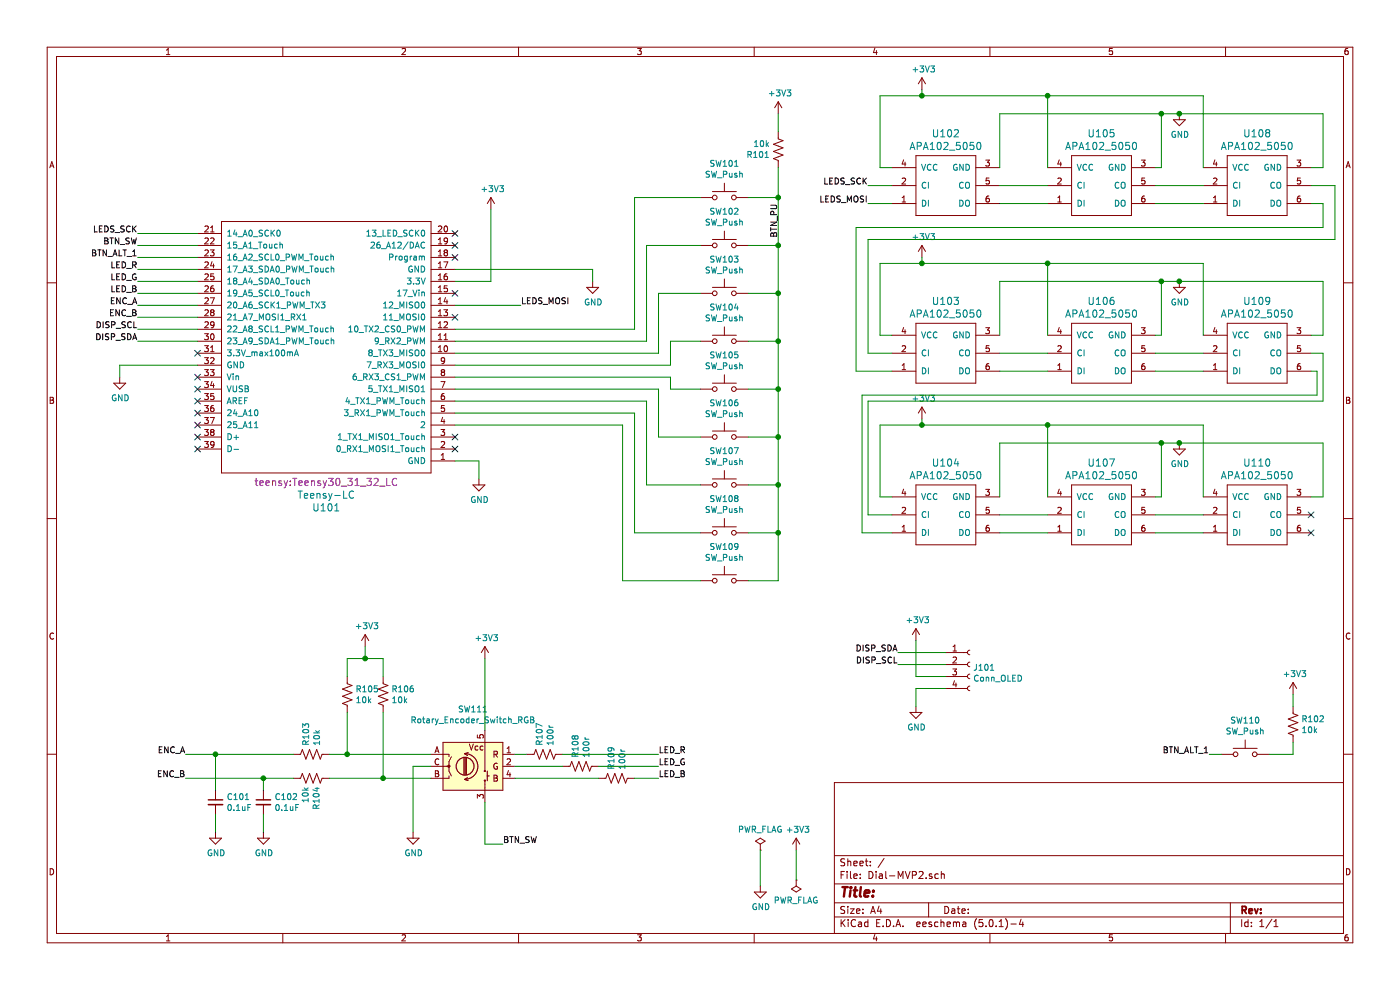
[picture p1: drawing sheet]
EESchema Schematic File Version 4
LIBS:Dial-MVP2-cache
EELAYER 26 0
EELAYER END
$Descr A4 11693 8268
encoding utf-8
Sheet 1 1
Title ""
Date ""
Rev ""
Comp ""
Comment1 ""
Comment2 ""
Comment3 ""
Comment4 ""
$EndDescr
$Comp
L teensy:Teensy-LC U101
U 1 1
P 2750 2900
F 0 "U101" H 2775 4243 60  0000 C CNN
F 1 "Teensy-LC" H 2775 4137 60  0000 C CNN
F 2 "teensy:Teensy30_31_32_LC" H 2775 4031 60  0000 C CNN
F 3 "" H 2750 2350 60  0000 C CNN
	1    2750 2900
	-1   0    0    1   
$EndComp
NoConn ~ 1650 3750
NoConn ~ 1650 3650
$Comp
L Switch:SW_Push SW101
U 1 1
P 6050 1650
F 0 "SW101" H 6050 1935 50  0000 C CNN
F 1 "SW_Push" H 6050 1844 50  0000 C CNN
F 2 "Button_Switch_Keyboard:SW_Cherry_MX1A_1.00u_PCB" H 6050 1850 50  0001 C CNN
F 3 "" H 6050 1850 50  0001 C CNN
	1    6050 1650
	1    0    0    -1  
$EndComp
$Comp
L power:+3V3 #PWR0105
U 1 1
P 6500 950
F 0 "#PWR0105" H 6500 800 50  0001 C CNN
F 1 "+3V3" H 6515 1123 50  0000 C CNN
F 2 "" H 6500 950 50  0001 C CNN
F 3 "" H 6500 950 50  0001 C CNN
	1    6500 950 
	1    0    0    -1  
$EndComp
$Comp
L Device:R_US R101
U 1 1
P 6500 1250
F 0 "R101" H 6568 1296 50  0000 L CNN
F 1 "10k" H 6568 1205 50  0000 L CNN
F 2 "Resistor_SMD:R_0805_2012Metric_Pad1.15x1.40mm_HandSolder" V 6540 1240 50  0001 C CNN
F 3 "~" H 6500 1250 50  0001 C CNN
	1    6500 1250
	-1   0    0    1   
$EndComp
Wire Wire Line
	6500 950  6500 1100
Wire Wire Line
	6500 1400 6500 1650
Wire Wire Line
	6500 1650 6250 1650
$Comp
L Switch:SW_Push SW102
U 1 1
P 6050 2050
F 0 "SW102" H 6050 2335 50  0000 C CNN
F 1 "SW_Push" H 6050 2244 50  0000 C CNN
F 2 "Button_Switch_Keyboard:SW_Cherry_MX1A_1.00u_PCB" H 6050 2250 50  0001 C CNN
F 3 "" H 6050 2250 50  0001 C CNN
	1    6050 2050
	1    0    0    -1  
$EndComp
$Comp
L Switch:SW_Push SW103
U 1 1
P 6050 2450
F 0 "SW103" H 6050 2735 50  0000 C CNN
F 1 "SW_Push" H 6050 2644 50  0000 C CNN
F 2 "Button_Switch_Keyboard:SW_Cherry_MX1A_1.00u_PCB" H 6050 2650 50  0001 C CNN
F 3 "" H 6050 2650 50  0001 C CNN
	1    6050 2450
	1    0    0    -1  
$EndComp
$Comp
L Switch:SW_Push SW104
U 1 1
P 6050 2850
F 0 "SW104" H 6050 3135 50  0000 C CNN
F 1 "SW_Push" H 6050 3044 50  0000 C CNN
F 2 "Button_Switch_Keyboard:SW_Cherry_MX1A_1.00u_PCB" H 6050 3050 50  0001 C CNN
F 3 "" H 6050 3050 50  0001 C CNN
	1    6050 2850
	1    0    0    -1  
$EndComp
$Comp
L Switch:SW_Push SW105
U 1 1
P 6050 3250
F 0 "SW105" H 6050 3535 50  0000 C CNN
F 1 "SW_Push" H 6050 3444 50  0000 C CNN
F 2 "Button_Switch_Keyboard:SW_Cherry_MX1A_1.00u_PCB" H 6050 3450 50  0001 C CNN
F 3 "" H 6050 3450 50  0001 C CNN
	1    6050 3250
	1    0    0    -1  
$EndComp
$Comp
L Switch:SW_Push SW106
U 1 1
P 6050 3650
F 0 "SW106" H 6050 3935 50  0000 C CNN
F 1 "SW_Push" H 6050 3844 50  0000 C CNN
F 2 "Button_Switch_Keyboard:SW_Cherry_MX1A_1.00u_PCB" H 6050 3850 50  0001 C CNN
F 3 "" H 6050 3850 50  0001 C CNN
	1    6050 3650
	1    0    0    -1  
$EndComp
$Comp
L Switch:SW_Push SW107
U 1 1
P 6050 4050
F 0 "SW107" H 6050 4335 50  0000 C CNN
F 1 "SW_Push" H 6050 4244 50  0000 C CNN
F 2 "Button_Switch_Keyboard:SW_Cherry_MX1A_1.00u_PCB" H 6050 4250 50  0001 C CNN
F 3 "" H 6050 4250 50  0001 C CNN
	1    6050 4050
	1    0    0    -1  
$EndComp
$Comp
L Switch:SW_Push SW108
U 1 1
P 6050 4450
F 0 "SW108" H 6050 4735 50  0000 C CNN
F 1 "SW_Push" H 6050 4644 50  0000 C CNN
F 2 "Button_Switch_Keyboard:SW_Cherry_MX1A_1.00u_PCB" H 6050 4650 50  0001 C CNN
F 3 "" H 6050 4650 50  0001 C CNN
	1    6050 4450
	1    0    0    -1  
$EndComp
Wire Wire Line
	6500 1650 6500 2050
Wire Wire Line
	6500 4450 6250 4450
Connection ~ 6500 1650
Wire Wire Line
	6250 4050 6500 4050
Connection ~ 6500 4050
Wire Wire Line
	6500 4050 6500 4450
Wire Wire Line
	6250 3650 6500 3650
Connection ~ 6500 3650
Wire Wire Line
	6500 3650 6500 4050
Wire Wire Line
	6250 3250 6500 3250
Connection ~ 6500 3250
Wire Wire Line
	6500 3250 6500 3650
Wire Wire Line
	6250 2850 6500 2850
Connection ~ 6500 2850
Wire Wire Line
	6500 2850 6500 3250
Wire Wire Line
	6250 2450 6500 2450
Connection ~ 6500 2450
Wire Wire Line
	6500 2450 6500 2850
Wire Wire Line
	6250 2050 6500 2050
Connection ~ 6500 2050
Wire Wire Line
	6500 2050 6500 2450
$Comp
L power:+3V3 #PWR0103
U 1 1
P 4100 1750
F 0 "#PWR0103" H 4100 1600 50  0001 C CNN
F 1 "+3V3" H 4115 1923 50  0000 C CNN
F 2 "" H 4100 1750 50  0001 C CNN
F 3 "" H 4100 1750 50  0001 C CNN
	1    4100 1750
	1    0    0    -1  
$EndComp
NoConn ~ 1650 3450
NoConn ~ 1650 3550
NoConn ~ 1650 3350
NoConn ~ 1650 3250
NoConn ~ 1650 3150
NoConn ~ 1650 2950
$Comp
L Switch:SW_Push SW109
U 1 1
P 6050 4850
F 0 "SW109" H 6050 5135 50  0000 C CNN
F 1 "SW_Push" H 6050 5044 50  0000 C CNN
F 2 "Button_Switch_Keyboard:SW_Cherry_MX1A_1.00u_PCB" H 6050 5050 50  0001 C CNN
F 3 "" H 6050 5050 50  0001 C CNN
	1    6050 4850
	1    0    0    -1  
$EndComp
Wire Wire Line
	6250 4850 6500 4850
Wire Wire Line
	6500 4850 6500 4450
Connection ~ 6500 4450
$Comp
L Switch:SW_Push SW110
U 1 1
P 10400 6300
F 0 "SW110" H 10400 6585 50  0000 C CNN
F 1 "SW_Push" H 10400 6494 50  0000 C CNN
F 2 "Button_Switch_SMD:SW_SPST_EVQP0" H 10400 6500 50  0001 C CNN
F 3 "" H 10400 6500 50  0001 C CNN
	1    10400 6300
	1    0    0    -1  
$EndComp
$Comp
L Device:R_US R102
U 1 1
P 10800 6050
F 0 "R102" H 10868 6096 50  0000 L CNN
F 1 "10k" H 10868 6005 50  0000 L CNN
F 2 "Resistor_SMD:R_0805_2012Metric_Pad1.15x1.40mm_HandSolder" V 10840 6040 50  0001 C CNN
F 3 "~" H 10800 6050 50  0001 C CNN
	1    10800 6050
	1    0    0    -1  
$EndComp
$Comp
L power:+3V3 #PWR0106
U 1 1
P 10800 5800
F 0 "#PWR0106" H 10800 5650 50  0001 C CNN
F 1 "+3V3" H 10815 5973 50  0000 C CNN
F 2 "" H 10800 5800 50  0001 C CNN
F 3 "" H 10800 5800 50  0001 C CNN
	1    10800 5800
	1    0    0    -1  
$EndComp
Wire Wire Line
	10600 6300 10800 6300
Wire Wire Line
	10800 6300 10800 6200
Wire Wire Line
	10800 5900 10800 5800
Text Label 10100 6300 2    50   ~ 0
BTN_ALT_1
Wire Wire Line
	10100 6300 10200 6300
Text Label 1150 2150 2    50   ~ 0
BTN_ALT_1
Wire Wire Line
	5850 1650 5300 1650
Wire Wire Line
	5300 1650 5300 2750
Wire Wire Line
	3800 2850 5400 2850
Wire Wire Line
	5400 2850 5400 2050
Wire Wire Line
	5400 2050 5850 2050
Wire Wire Line
	5850 2450 5500 2450
Wire Wire Line
	5500 2450 5500 2950
Wire Wire Line
	5500 2950 3800 2950
Wire Wire Line
	5850 2850 5600 2850
Wire Wire Line
	5600 2850 5600 3050
Wire Wire Line
	5600 3050 3800 3050
Wire Wire Line
	3800 3150 5600 3150
Wire Wire Line
	5600 3150 5600 3250
Wire Wire Line
	5600 3250 5850 3250
Wire Wire Line
	5850 3650 5500 3650
Wire Wire Line
	5500 3650 5500 3250
Wire Wire Line
	5500 3250 3800 3250
Wire Wire Line
	3800 3350 5400 3350
Wire Wire Line
	5400 3350 5400 4050
Wire Wire Line
	5400 4050 5850 4050
Wire Wire Line
	5850 4450 5300 4450
Wire Wire Line
	5300 4450 5300 3450
Wire Wire Line
	5300 3450 3800 3450
Wire Wire Line
	5850 4850 5200 4850
Wire Wire Line
	5200 4850 5200 3550
Wire Wire Line
	5200 3550 3800 3550
$Comp
L power:+3V3 #PWR0107
U 1 1
P 6650 7100
F 0 "#PWR0107" H 6650 6950 50  0001 C CNN
F 1 "+3V3" H 6665 7273 50  0000 C CNN
F 2 "" H 6650 7100 50  0001 C CNN
F 3 "" H 6650 7100 50  0001 C CNN
	1    6650 7100
	1    0    0    -1  
$EndComp
$Comp
L power:PWR_FLAG #FLG0101
U 1 1
P 6650 7350
F 0 "#FLG0101" H 6650 7425 50  0001 C CNN
F 1 "PWR_FLAG" H 6650 7523 50  0000 C CNN
F 2 "" H 6650 7350 50  0001 C CNN
F 3 "~" H 6650 7350 50  0001 C CNN
	1    6650 7350
	-1   0    0    1   
$EndComp
Wire Wire Line
	6650 7350 6650 7100
NoConn ~ 3800 2050
NoConn ~ 3800 2150
NoConn ~ 3800 2650
NoConn ~ 3800 3650
NoConn ~ 3800 3750
$Comp
L power:GND #PWR0108
U 1 1
P 6350 7400
F 0 "#PWR0108" H 6350 7150 50  0001 C CNN
F 1 "GND" H 6355 7227 50  0000 C CNN
F 2 "" H 6350 7400 50  0001 C CNN
F 3 "" H 6350 7400 50  0001 C CNN
	1    6350 7400
	1    0    0    -1  
$EndComp
$Comp
L power:PWR_FLAG #FLG0102
U 1 1
P 6350 7100
F 0 "#FLG0102" H 6350 7175 50  0001 C CNN
F 1 "PWR_FLAG" H 6350 7274 50  0000 C CNN
F 2 "" H 6350 7100 50  0001 C CNN
F 3 "~" H 6350 7100 50  0001 C CNN
	1    6350 7100
	1    0    0    -1  
$EndComp
Wire Wire Line
	6350 7100 6350 7400
Text Label 6500 1700 3    50   ~ 0
BTN_PU
Wire Wire Line
	5300 2750 3800 2750
$Comp
L power:+3V3 #PWR0111
U 1 1
P 4050 5500
F 0 "#PWR0111" H 4050 5350 50  0001 C CNN
F 1 "+3V3" H 4065 5673 50  0000 C CNN
F 2 "" H 4050 5500 50  0001 C CNN
F 3 "" H 4050 5500 50  0001 C CNN
	1    4050 5500
	1    0    0    -1  
$EndComp
Text Label 4200 7050 0    50   ~ 0
BTN_SW
Wire Wire Line
	4050 7050 4200 7050
$Comp
L Borgel_Custom:Rotary_Encoder_Switch_RGB SW111
U 1 1
P 3900 6400
F 0 "SW111" H 3950 6878 50  0000 C CNN
F 1 "Rotary_Encoder_Switch_RGB" H 3950 6787 50  0000 C CNN
F 2 "Borgel Custom:PEL12T-4xxxF-S1024" H 3750 6560 50  0001 C CNN
F 3 "~" H 3900 6660 50  0001 C CNN
	1    3900 6400
	1    0    0    -1  
$EndComp
Wire Wire Line
	4050 6700 4050 7050
Text Label 5500 6300 0    50   ~ 0
LED_R
Text Label 5500 6400 0    50   ~ 0
LED_G
Text Label 5500 6500 0    50   ~ 0
LED_B
Wire Wire Line
	4400 6300 4300 6300
$Comp
L power:+3V3 #PWR0104
U 1 1
P 3050 5400
F 0 "#PWR0104" H 3050 5250 50  0001 C CNN
F 1 "+3V3" H 3065 5573 50  0000 C CNN
F 2 "" H 3050 5400 50  0001 C CNN
F 3 "" H 3050 5400 50  0001 C CNN
	1    3050 5400
	1    0    0    -1  
$EndComp
$Comp
L Device:R_US R105
U 1 1
P 2900 5800
F 0 "R105" H 2968 5846 50  0000 L CNN
F 1 "10k" H 2968 5755 50  0000 L CNN
F 2 "Resistor_SMD:R_0805_2012Metric_Pad1.15x1.40mm_HandSolder" V 2940 5790 50  0001 C CNN
F 3 "~" H 2900 5800 50  0001 C CNN
	1    2900 5800
	1    0    0    -1  
$EndComp
$Comp
L power:GND #PWR0110
U 1 1
P 4000 4000
F 0 "#PWR0110" H 4000 3750 50  0001 C CNN
F 1 "GND" H 4005 3827 50  0000 C CNN
F 2 "" H 4000 4000 50  0001 C CNN
F 3 "" H 4000 4000 50  0001 C CNN
	1    4000 4000
	1    0    0    -1  
$EndComp
Wire Wire Line
	3800 3850 4000 3850
Wire Wire Line
	4000 3850 4000 4000
$Comp
L power:GND #PWR0109
U 1 1
P 3450 6950
F 0 "#PWR0109" H 3450 6700 50  0001 C CNN
F 1 "GND" H 3455 6777 50  0000 C CNN
F 2 "" H 3450 6950 50  0001 C CNN
F 3 "" H 3450 6950 50  0001 C CNN
	1    3450 6950
	1    0    0    -1  
$EndComp
$Comp
L Device:R_US R106
U 1 1
P 3200 5800
F 0 "R106" H 3268 5846 50  0000 L CNN
F 1 "10k" H 3268 5755 50  0000 L CNN
F 2 "Resistor_SMD:R_0805_2012Metric_Pad1.15x1.40mm_HandSolder" V 3240 5790 50  0001 C CNN
F 3 "~" H 3200 5800 50  0001 C CNN
	1    3200 5800
	1    0    0    -1  
$EndComp
$Comp
L Device:C_Small C102
U 1 1
P 2200 6700
F 0 "C102" H 2292 6746 50  0000 L CNN
F 1 "0.1uF" H 2292 6655 50  0000 L CNN
F 2 "Capacitor_SMD:C_0805_2012Metric" H 2200 6700 50  0001 C CNN
F 3 "~" H 2200 6700 50  0001 C CNN
	1    2200 6700
	1    0    0    -1  
$EndComp
$Comp
L Device:C_Small C101
U 1 1
P 1800 6700
F 0 "C101" H 1892 6746 50  0000 L CNN
F 1 "0.1uF" H 1892 6655 50  0000 L CNN
F 2 "Capacitor_SMD:C_0805_2012Metric" H 1800 6700 50  0001 C CNN
F 3 "~" H 1800 6700 50  0001 C CNN
	1    1800 6700
	1    0    0    -1  
$EndComp
Wire Wire Line
	3450 6400 3600 6400
$Comp
L power:GND #PWR0102
U 1 1
P 2200 6950
F 0 "#PWR0102" H 2200 6700 50  0001 C CNN
F 1 "GND" H 2205 6777 50  0000 C CNN
F 2 "" H 2200 6950 50  0001 C CNN
F 3 "" H 2200 6950 50  0001 C CNN
	1    2200 6950
	1    0    0    -1  
$EndComp
$Comp
L power:GND #PWR0101
U 1 1
P 1800 6950
F 0 "#PWR0101" H 1800 6700 50  0001 C CNN
F 1 "GND" H 1805 6777 50  0000 C CNN
F 2 "" H 1800 6950 50  0001 C CNN
F 3 "" H 1800 6950 50  0001 C CNN
	1    1800 6950
	1    0    0    -1  
$EndComp
Wire Wire Line
	1800 6950 1800 6800
Wire Wire Line
	2200 6800 2200 6950
Wire Wire Line
	3450 6400 3450 6950
Wire Wire Line
	4050 5500 4050 6100
$Comp
L Device:R_US R103
U 1 1
P 2600 6300
F 0 "R103" H 2668 6346 50  0000 L CNN
F 1 "10k" H 2668 6255 50  0000 L CNN
F 2 "Resistor_SMD:R_0805_2012Metric_Pad1.15x1.40mm_HandSolder" V 2640 6290 50  0001 C CNN
F 3 "~" H 2600 6300 50  0001 C CNN
	1    2600 6300
	0    -1   -1   0   
$EndComp
$Comp
L Device:R_US R104
U 1 1
P 2600 6500
F 0 "R104" H 2668 6546 50  0000 L CNN
F 1 "10k" H 2668 6455 50  0000 L CNN
F 2 "Resistor_SMD:R_0805_2012Metric_Pad1.15x1.40mm_HandSolder" V 2640 6490 50  0001 C CNN
F 3 "~" H 2600 6500 50  0001 C CNN
	1    2600 6500
	0    1    1    0   
$EndComp
Wire Wire Line
	2750 6300 2900 6300
Wire Wire Line
	2200 6600 2200 6500
Wire Wire Line
	2200 6500 2450 6500
Wire Wire Line
	2450 6300 1800 6300
Wire Wire Line
	1800 6300 1800 6600
Wire Wire Line
	2900 5950 2900 6300
Connection ~ 2900 6300
Wire Wire Line
	2900 6300 3600 6300
Wire Wire Line
	3200 5950 3200 6500
Wire Wire Line
	2750 6500 3200 6500
Connection ~ 3200 6500
Wire Wire Line
	3200 6500 3600 6500
Wire Wire Line
	3050 5400 3050 5500
Wire Wire Line
	3050 5500 2900 5500
Wire Wire Line
	2900 5500 2900 5650
Wire Wire Line
	3050 5500 3200 5500
Wire Wire Line
	3200 5500 3200 5650
Connection ~ 3050 5500
Wire Wire Line
	2200 6500 1550 6500
Connection ~ 2200 6500
Wire Wire Line
	1800 6300 1550 6300
Connection ~ 1800 6300
Text Label 1550 6300 2    50   ~ 0
ENC_A
Text Label 1550 6500 2    50   ~ 0
ENC_B
Text Label 1150 2550 2    50   ~ 0
ENC_A
Text Label 1150 2650 2    50   ~ 0
ENC_B
NoConn ~ 3800 2450
Wire Wire Line
	1650 2550 1150 2550
Wire Wire Line
	1150 2650 1650 2650
Text Label 1150 2050 2    50   ~ 0
BTN_SW
Text Label 1150 2250 2    50   ~ 0
LED_R
Text Label 1150 2350 2    50   ~ 0
LED_G
Text Label 1150 2450 2    50   ~ 0
LED_B
$Comp
L Device:R_US R107
U 1 1
P 4550 6300
F 0 "R107" H 4618 6346 50  0000 L CNN
F 1 "100r" H 4618 6255 50  0000 L CNN
F 2 "Resistor_SMD:R_0805_2012Metric_Pad1.15x1.40mm_HandSolder" V 4590 6290 50  0001 C CNN
F 3 "~" H 4550 6300 50  0001 C CNN
	1    4550 6300
	0    -1   -1   0   
$EndComp
$Comp
L Device:R_US R108
U 1 1
P 4850 6400
F 0 "R108" H 4918 6446 50  0000 L CNN
F 1 "100r" H 4918 6355 50  0000 L CNN
F 2 "Resistor_SMD:R_0805_2012Metric_Pad1.15x1.40mm_HandSolder" V 4890 6390 50  0001 C CNN
F 3 "~" H 4850 6400 50  0001 C CNN
	1    4850 6400
	0    -1   -1   0   
$EndComp
$Comp
L Device:R_US R109
U 1 1
P 5150 6500
F 0 "R109" H 5218 6546 50  0000 L CNN
F 1 "100r" H 5218 6455 50  0000 L CNN
F 2 "Resistor_SMD:R_0805_2012Metric_Pad1.15x1.40mm_HandSolder" V 5190 6490 50  0001 C CNN
F 3 "~" H 5150 6500 50  0001 C CNN
	1    5150 6500
	0    -1   -1   0   
$EndComp
Wire Wire Line
	5500 6500 5300 6500
Wire Wire Line
	5500 6400 5000 6400
Wire Wire Line
	4700 6300 5500 6300
Wire Wire Line
	4300 6400 4700 6400
Wire Wire Line
	4300 6500 5000 6500
Wire Wire Line
	1650 2050 1150 2050
Wire Wire Line
	1150 2450 1650 2450
Wire Wire Line
	1650 2350 1150 2350
Wire Wire Line
	1150 2250 1650 2250
Text Label 4350 2550 0    50   ~ 0
LEDS_MOSI
Wire Wire Line
	3800 2350 4100 2350
Wire Wire Line
	4100 1750 4100 2350
Text Label 1150 1950 2    50   ~ 0
LEDS_SCK
Wire Wire Line
	4350 2550 3800 2550
Text Label 7250 1700 2    50   ~ 0
LEDS_MOSI
Text Label 7250 1550 2    50   ~ 0
LEDS_SCK
$Comp
L Borgel_Custom:APA102_5050 U102
U 1 1
P 7900 1550
F 0 "U102" H 7900 1987 60  0000 C CNN
F 1 "APA102_5050" H 7900 1881 60  0000 C CNN
F 2 "Borgel Custom:LED-5050" H 7900 1150 60  0001 C CNN
F 3 "" H 7900 1100 60  0000 C CNN
F 4 "Choose one or both GND and VDD" H 7900 2100 60  0001 C CNN "Notes"
	1    7900 1550
	1    0    0    -1  
$EndComp
$Comp
L Borgel_Custom:APA102_5050 U105
U 1 1
P 9200 1550
F 0 "U105" H 9200 1987 60  0000 C CNN
F 1 "APA102_5050" H 9200 1881 60  0000 C CNN
F 2 "Borgel Custom:LED-5050" H 9200 1150 60  0001 C CNN
F 3 "" H 9200 1100 60  0000 C CNN
F 4 "Choose one or both GND and VDD" H 9200 2100 60  0001 C CNN "Notes"
	1    9200 1550
	1    0    0    -1  
$EndComp
$Comp
L Borgel_Custom:APA102_5050 U108
U 1 1
P 10500 1550
F 0 "U108" H 10500 1987 60  0000 C CNN
F 1 "APA102_5050" H 10500 1881 60  0000 C CNN
F 2 "Borgel Custom:LED-5050" H 10500 1150 60  0001 C CNN
F 3 "" H 10500 1100 60  0000 C CNN
F 4 "Choose one or both GND and VDD" H 10500 2100 60  0001 C CNN "Notes"
	1    10500 1550
	1    0    0    -1  
$EndComp
Wire Wire Line
	9650 1550 10050 1550
Wire Wire Line
	10050 1700 9650 1700
Wire Wire Line
	8750 1700 8350 1700
Wire Wire Line
	8350 1550 8750 1550
Wire Wire Line
	7250 1700 7450 1700
Wire Wire Line
	7250 1550 7450 1550
$Comp
L power:+3V3 #PWR0116
U 1 1
P 7700 750
F 0 "#PWR0116" H 7700 600 50  0001 C CNN
F 1 "+3V3" H 7715 923 50  0000 C CNN
F 2 "" H 7700 750 50  0001 C CNN
F 3 "" H 7700 750 50  0001 C CNN
	1    7700 750 
	1    0    0    -1  
$EndComp
$Comp
L power:GND #PWR0119
U 1 1
P 9850 950
F 0 "#PWR0119" H 9850 700 50  0001 C CNN
F 1 "GND" H 9855 777 50  0000 C CNN
F 2 "" H 9850 950 50  0001 C CNN
F 3 "" H 9850 950 50  0001 C CNN
	1    9850 950 
	1    0    0    -1  
$EndComp
Wire Wire Line
	10950 1400 11050 1400
Wire Wire Line
	11050 1400 11050 950 
Wire Wire Line
	11050 950  9850 950 
Wire Wire Line
	8350 950  8350 1400
Connection ~ 9850 950 
Wire Wire Line
	9850 950  9700 950 
Wire Wire Line
	9650 1400 9700 1400
Wire Wire Line
	9700 1400 9700 950 
Connection ~ 9700 950 
Wire Wire Line
	9700 950  8350 950 
Wire Wire Line
	7450 1400 7350 1400
Wire Wire Line
	7350 1400 7350 800 
Wire Wire Line
	7350 800  7700 800 
Wire Wire Line
	10050 800  10050 1400
Wire Wire Line
	8750 1400 8750 800 
Connection ~ 8750 800 
Wire Wire Line
	8750 800  10050 800 
Wire Wire Line
	7700 750  7700 800 
Connection ~ 7700 800 
Wire Wire Line
	7700 800  8750 800 
$Comp
L Borgel_Custom:APA102_5050 U103
U 1 1
P 7900 2950
F 0 "U103" H 7900 3387 60  0000 C CNN
F 1 "APA102_5050" H 7900 3281 60  0000 C CNN
F 2 "Borgel Custom:LED-5050" H 7900 2550 60  0001 C CNN
F 3 "" H 7900 2500 60  0000 C CNN
F 4 "Choose one or both GND and VDD" H 7900 3500 60  0001 C CNN "Notes"
	1    7900 2950
	1    0    0    -1  
$EndComp
$Comp
L Borgel_Custom:APA102_5050 U106
U 1 1
P 9200 2950
F 0 "U106" H 9200 3387 60  0000 C CNN
F 1 "APA102_5050" H 9200 3281 60  0000 C CNN
F 2 "Borgel Custom:LED-5050" H 9200 2550 60  0001 C CNN
F 3 "" H 9200 2500 60  0000 C CNN
F 4 "Choose one or both GND and VDD" H 9200 3500 60  0001 C CNN "Notes"
	1    9200 2950
	1    0    0    -1  
$EndComp
$Comp
L Borgel_Custom:APA102_5050 U109
U 1 1
P 10500 2950
F 0 "U109" H 10500 3387 60  0000 C CNN
F 1 "APA102_5050" H 10500 3281 60  0000 C CNN
F 2 "Borgel Custom:LED-5050" H 10500 2550 60  0001 C CNN
F 3 "" H 10500 2500 60  0000 C CNN
F 4 "Choose one or both GND and VDD" H 10500 3500 60  0001 C CNN "Notes"
	1    10500 2950
	1    0    0    -1  
$EndComp
Wire Wire Line
	9650 2950 10050 2950
Wire Wire Line
	10050 3100 9650 3100
Wire Wire Line
	8750 3100 8350 3100
Wire Wire Line
	8350 2950 8750 2950
Wire Wire Line
	7250 2950 7450 2950
$Comp
L power:+3V3 #PWR0117
U 1 1
P 7700 2150
F 0 "#PWR0117" H 7700 2000 50  0001 C CNN
F 1 "+3V3" H 7715 2323 50  0000 C CNN
F 2 "" H 7700 2150 50  0001 C CNN
F 3 "" H 7700 2150 50  0001 C CNN
	1    7700 2150
	1    0    0    -1  
$EndComp
$Comp
L power:GND #PWR0120
U 1 1
P 9850 2350
F 0 "#PWR0120" H 9850 2100 50  0001 C CNN
F 1 "GND" H 9855 2177 50  0000 C CNN
F 2 "" H 9850 2350 50  0001 C CNN
F 3 "" H 9850 2350 50  0001 C CNN
	1    9850 2350
	1    0    0    -1  
$EndComp
Wire Wire Line
	10950 2800 11050 2800
Wire Wire Line
	11050 2800 11050 2350
Wire Wire Line
	11050 2350 9850 2350
Wire Wire Line
	8350 2350 8350 2800
Connection ~ 9850 2350
Wire Wire Line
	9850 2350 9700 2350
Wire Wire Line
	9650 2800 9700 2800
Wire Wire Line
	9700 2800 9700 2350
Connection ~ 9700 2350
Wire Wire Line
	9700 2350 8350 2350
Wire Wire Line
	7450 2800 7350 2800
Wire Wire Line
	7350 2800 7350 2200
Wire Wire Line
	7350 2200 7700 2200
Wire Wire Line
	10050 2200 10050 2800
Wire Wire Line
	8750 2800 8750 2200
Connection ~ 8750 2200
Wire Wire Line
	8750 2200 10050 2200
Wire Wire Line
	7700 2150 7700 2200
Connection ~ 7700 2200
Wire Wire Line
	7700 2200 8750 2200
$Comp
L Borgel_Custom:APA102_5050 U104
U 1 1
P 7900 4300
F 0 "U104" H 7900 4737 60  0000 C CNN
F 1 "APA102_5050" H 7900 4631 60  0000 C CNN
F 2 "Borgel Custom:LED-5050" H 7900 3900 60  0001 C CNN
F 3 "" H 7900 3850 60  0000 C CNN
F 4 "Choose one or both GND and VDD" H 7900 4850 60  0001 C CNN "Notes"
	1    7900 4300
	1    0    0    -1  
$EndComp
$Comp
L Borgel_Custom:APA102_5050 U107
U 1 1
P 9200 4300
F 0 "U107" H 9200 4737 60  0000 C CNN
F 1 "APA102_5050" H 9200 4631 60  0000 C CNN
F 2 "Borgel Custom:LED-5050" H 9200 3900 60  0001 C CNN
F 3 "" H 9200 3850 60  0000 C CNN
F 4 "Choose one or both GND and VDD" H 9200 4850 60  0001 C CNN "Notes"
	1    9200 4300
	1    0    0    -1  
$EndComp
$Comp
L Borgel_Custom:APA102_5050 U110
U 1 1
P 10500 4300
F 0 "U110" H 10500 4737 60  0000 C CNN
F 1 "APA102_5050" H 10500 4631 60  0000 C CNN
F 2 "Borgel Custom:LED-5050" H 10500 3900 60  0001 C CNN
F 3 "" H 10500 3850 60  0000 C CNN
F 4 "Choose one or both GND and VDD" H 10500 4850 60  0001 C CNN "Notes"
	1    10500 4300
	1    0    0    -1  
$EndComp
Wire Wire Line
	9650 4300 10050 4300
Wire Wire Line
	10050 4450 9650 4450
Wire Wire Line
	8750 4450 8350 4450
Wire Wire Line
	8350 4300 8750 4300
Wire Wire Line
	7250 4300 7450 4300
$Comp
L power:+3V3 #PWR0118
U 1 1
P 7700 3500
F 0 "#PWR0118" H 7700 3350 50  0001 C CNN
F 1 "+3V3" H 7715 3673 50  0000 C CNN
F 2 "" H 7700 3500 50  0001 C CNN
F 3 "" H 7700 3500 50  0001 C CNN
	1    7700 3500
	1    0    0    -1  
$EndComp
$Comp
L power:GND #PWR0121
U 1 1
P 9850 3700
F 0 "#PWR0121" H 9850 3450 50  0001 C CNN
F 1 "GND" H 9855 3527 50  0000 C CNN
F 2 "" H 9850 3700 50  0001 C CNN
F 3 "" H 9850 3700 50  0001 C CNN
	1    9850 3700
	1    0    0    -1  
$EndComp
Wire Wire Line
	10950 4150 11050 4150
Wire Wire Line
	11050 4150 11050 3700
Wire Wire Line
	11050 3700 9850 3700
Wire Wire Line
	8350 3700 8350 4150
Connection ~ 9850 3700
Wire Wire Line
	9850 3700 9700 3700
Wire Wire Line
	9650 4150 9700 4150
Wire Wire Line
	9700 4150 9700 3700
Connection ~ 9700 3700
Wire Wire Line
	9700 3700 8350 3700
Wire Wire Line
	7450 4150 7350 4150
Wire Wire Line
	7350 4150 7350 3550
Wire Wire Line
	7350 3550 7700 3550
Wire Wire Line
	10050 3550 10050 4150
Wire Wire Line
	8750 4150 8750 3550
Connection ~ 8750 3550
Wire Wire Line
	8750 3550 10050 3550
Wire Wire Line
	7700 3500 7700 3550
Connection ~ 7700 3550
Wire Wire Line
	7700 3550 8750 3550
Wire Wire Line
	7250 2950 7250 2000
Wire Wire Line
	7250 2000 11150 2000
Wire Wire Line
	11150 2000 11150 1550
Wire Wire Line
	11150 1550 10950 1550
Wire Wire Line
	10950 1700 11050 1700
Wire Wire Line
	11050 1700 11050 1900
Wire Wire Line
	11050 1900 7150 1900
Wire Wire Line
	7150 1900 7150 3100
Wire Wire Line
	7150 3100 7450 3100
Wire Wire Line
	7250 4300 7250 3350
Wire Wire Line
	7250 3350 11050 3350
Wire Wire Line
	11050 3350 11050 2950
Wire Wire Line
	11050 2950 10950 2950
Wire Wire Line
	10950 3100 11000 3100
Wire Wire Line
	11000 3100 11000 3300
Wire Wire Line
	11000 3300 7200 3300
Wire Wire Line
	7200 3300 7200 4450
Wire Wire Line
	7200 4450 7450 4450
NoConn ~ 10950 4300
NoConn ~ 10950 4450
$Comp
L Connector:Conn_01x04_Female J101
U 1 1
P 8100 5550
F 0 "J101" H 8127 5526 50  0000 L CNN
F 1 "Conn_OLED" H 8127 5435 50  0000 L CNN
F 2 "Connector_PinSocket_2.54mm:PinSocket_1x04_P2.54mm_Vertical" H 8100 5550 50  0001 C CNN
F 3 "~" H 8100 5550 50  0001 C CNN
	1    8100 5550
	1    0    0    -1  
$EndComp
Text Label 1150 2750 2    50   ~ 0
DISP_SCL
Text Label 1150 2850 2    50   ~ 0
DISP_SDA
Wire Wire Line
	1650 2850 1150 2850
Wire Wire Line
	1150 2750 1650 2750
$Comp
L power:+3V3 #PWR0114
U 1 1
P 7650 5350
F 0 "#PWR0114" H 7650 5200 50  0001 C CNN
F 1 "+3V3" H 7665 5523 50  0000 C CNN
F 2 "" H 7650 5350 50  0001 C CNN
F 3 "" H 7650 5350 50  0001 C CNN
	1    7650 5350
	1    0    0    -1  
$EndComp
$Comp
L power:GND #PWR0115
U 1 1
P 7650 5900
F 0 "#PWR0115" H 7650 5650 50  0001 C CNN
F 1 "GND" H 7655 5727 50  0000 C CNN
F 2 "" H 7650 5900 50  0001 C CNN
F 3 "" H 7650 5900 50  0001 C CNN
	1    7650 5900
	1    0    0    -1  
$EndComp
Text Label 7500 5550 2    50   ~ 0
DISP_SCL
Text Label 7500 5450 2    50   ~ 0
DISP_SDA
$Comp
L power:GND #PWR0112
U 1 1
P 1000 3150
F 0 "#PWR0112" H 1000 2900 50  0001 C CNN
F 1 "GND" H 1005 2977 50  0000 C CNN
F 2 "" H 1000 3150 50  0001 C CNN
F 3 "" H 1000 3150 50  0001 C CNN
	1    1000 3150
	1    0    0    -1  
$EndComp
Wire Wire Line
	1650 3050 1000 3050
Wire Wire Line
	1000 3050 1000 3150
$Comp
L power:GND #PWR0113
U 1 1
P 4950 2350
F 0 "#PWR0113" H 4950 2100 50  0001 C CNN
F 1 "GND" H 4955 2177 50  0000 C CNN
F 2 "" H 4950 2350 50  0001 C CNN
F 3 "" H 4950 2350 50  0001 C CNN
	1    4950 2350
	1    0    0    -1  
$EndComp
Wire Wire Line
	3800 2250 4950 2250
Wire Wire Line
	4950 2250 4950 2350
Wire Wire Line
	7900 5650 7650 5650
Wire Wire Line
	7650 5650 7650 5350
Wire Wire Line
	7900 5750 7650 5750
Wire Wire Line
	7650 5750 7650 5900
Wire Wire Line
	7500 5450 7900 5450
Wire Wire Line
	7900 5550 7500 5550
Wire Wire Line
	1150 1950 1650 1950
NoConn ~ 3800 1950
Wire Wire Line
	1150 2150 1650 2150
$EndSCHEMATC
